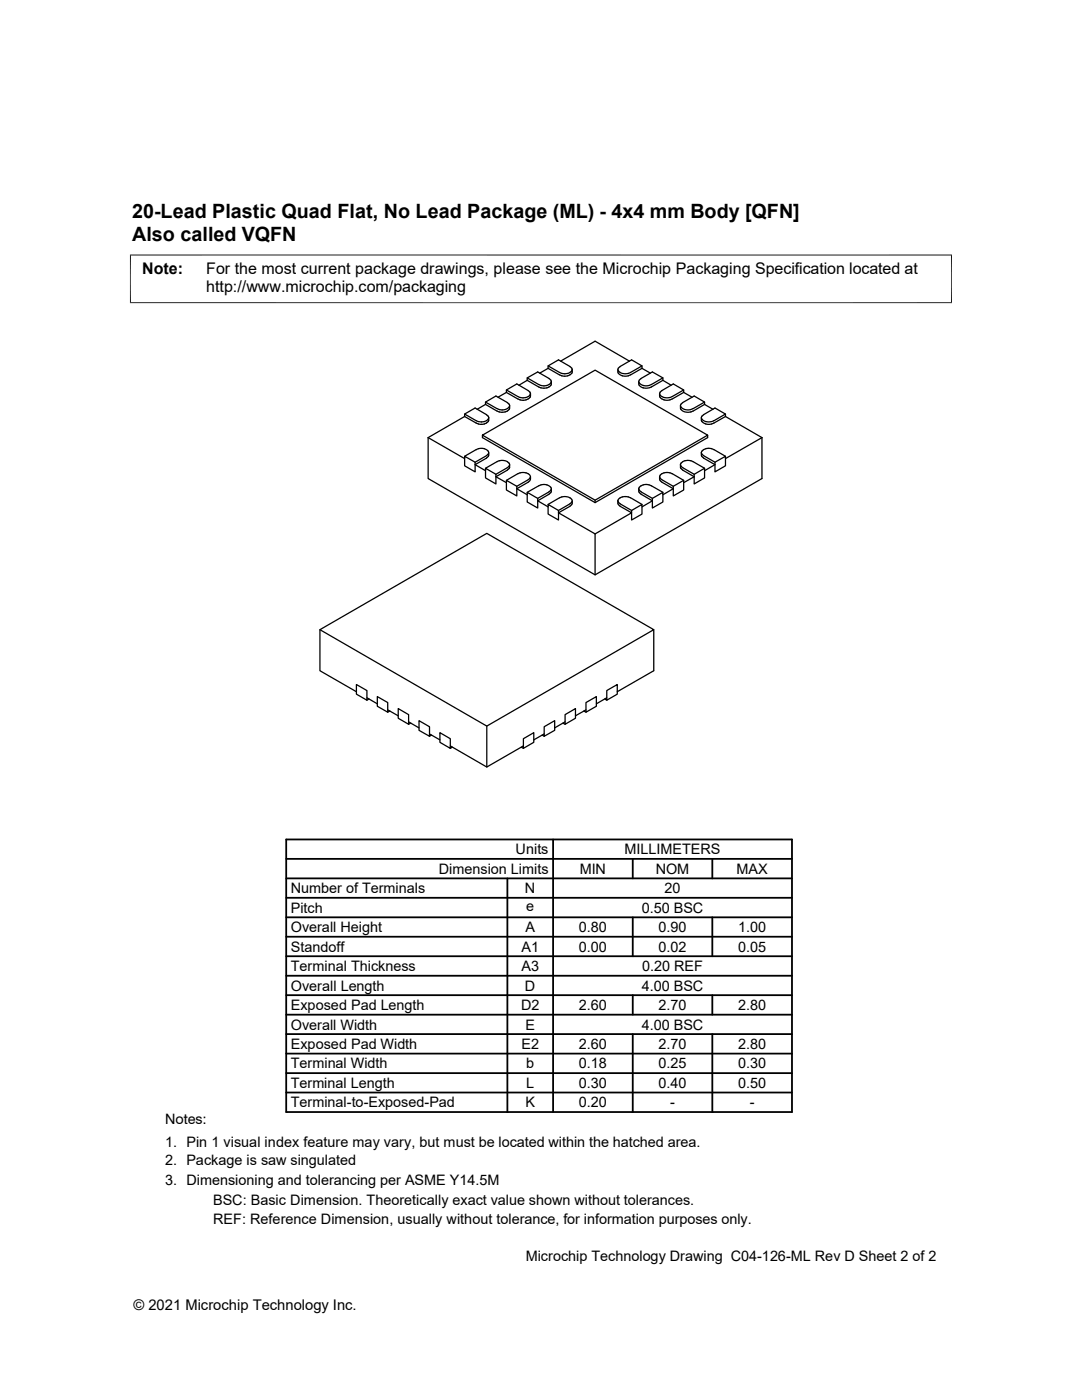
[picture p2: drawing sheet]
<svg xmlns="http://www.w3.org/2000/svg" width="216mm" height="279mm" viewBox="0 0 216 279" stroke-linecap="round" stroke-linejoin="round" font-family="sans-serif">
<g fill="none" stroke="#000" stroke-width=".25">
<path d="M101 78.3l2.3 1.3M101 77.8l2.3 1.3M101 78.3v-.5l2.1-1.2 2.5 1.5 .2 .4M101 78.3l-1.6 1M103.4 79.6l.4 .2M103.4 79.1l.4 .2M105.2 75.9l2.6 1.5h1.3M105.2 75.9l-1.7 1M105.2 75.4l2.3 1.4M105.8 78.5l-.1 .3a1.58 1.58 0 0 1-1.2 .6l-.7-.1M105.9 78.5l-.1 .7-.3 .3a2.16 2.16 0 0 1-1.7 .3M107.5 76.7l.9 .3 .7-.1"/>
<path d="M109.4 73.5l2.3 1.3M109.4 73.5l-1.7 1M109.4 73l2.3 1.3M109.6 75.6l.4 .6M109.6 75.5l-2.3-1.3-2.1 1.2v.5M109.9 76.4l-.8 .5M110 76.2l-.1 .7-.8 .5M110 76.2l-.1 .3M111.7 74.8l.4 .2M111.7 74.3l.4 .2M111.9 72.1l6.8-4 6.9 4M113.3 75h-1.2"/>
<path d="M113.7 73.2l.4 .3M113.7 73.2l-2.3-1.4-2 1.2v.5M114.1 73.4l.1 .3M114.2 73.7l-.1 .8-.8 .5M114.2 73.7l-.1 .3-.3 .3a1.88 1.88 0 0 1-1.7 .2M123.3 73.7l.1 .8M123.4 73.4v.6M123.4 74.5l.8 .5M123.7 73.2l2.3-1.4 2.1 1.2v.5M123.7 73.2l-.3 .3M124.2 75h1.2M127.6 76.4l.2 .3a1.98 1.98 0 0 0 2.2 0"/>
<path d="M127.9 75.5l2.3-1.3 2.1 1.2v.5M127.9 75.6l-.4 .4 .1 .5M128.1 73.5l1.7 1M128.1 73.5l-2.8 1.5M128.1 73l-2.3 1.3a1.89 1.89 0 0 1-2.4-.3M131.6 78.5v.5M131.6 79l.1 .3 .4 .3M132.1 79.6l.4 .2M132.1 79.1l.4 .2M132.3 75.4l-2.3 1.4M132.3 75.9l1.6 1M132.3 75.9l-2.3 1.3a1.98 1.98 0 0 1-2.4-.3l-.1-.7"/>
<path d="M134.1 79.6l-.9 .3-.7-.1M134.1 79.1l-.9 .3-.7-.1M136.4 78.3l1.7 1M136.4 78.3v-.5l-2.1-1.2-2.2 1.4a.61 .61 0 0 0-.5 .6 .61 .61 0 0 0 .5 .5M136.4 78.3l-2.3 1.3M136.4 77.8l-2.3 1.3M85.4 87.3l7.3 4.2M85.4 87.3v8.2l33.3 19.2 33.3-19.2v-8.2M92.7 91.1l2.1 1.1v2l-2.1-1.2zM92.7 82.6l2.3 1.3a1.98 1.98 0 0 0 2.4-.2l.1-.3M92.7 83.1l-7.3 4.2M92.7 83.1l2.3 1.3"/>
<path d="M92.7 83.1v-.5l2.1-1.2 2.5 1.5 .2 .5M96.3 86.8l22.4-12.9 22.5 12.9-22.5 13-22.4-13v.5l22.4 13 22.5-13v-.5M96.9 93.5l2.1 1.2v1.9l-2.1-1.2zM96.9 80.7l2.3 1.3M96.9 80.2l2.3 1.4M96.9 80.7l-1.7 1M97.1 91.4l-2.3 1.3 2.1 1.2M97.1 90.9l-2.3 1.3M97.4 90.6l-.3 .3M97.4 84.1l-.2 .2a1.98 1.98 0 0 1-2.2 .1M97.4 90.6l.1-.3-.3-.5a1.98 1.98 0 0 0-2.2-.1l-2.3 1.4M97.5 90.3v.7l-.4 .4"/>
<path d="M97.5 83.4l-.1 .7M99.2 81.5l.4 .2M100.8 81.7h-1.2M101 95.9l2.1 1.1v2l-2.1-1.2zM101.2 92.2l.4 .3M101.2 80.4l.4 .3M101.3 93.3l-2.3 1.4M101.3 92.1a2.24 2.24 0 0 0-2.1 0l-2.3 1.4M101.3 80.3l-2.3-1.3-2.1 1.2v.5M101.3 93.8l-2.3 1.3 2 1.2M101.6 93.5l-.4 .3M101.6 93l-.4 .3"/>
<path d="M101.6 81.7l-.3 .3a2.12 2.12 0 0 1-2.1 0M101.6 81.2l-.8 .5M101.6 80.7l.1 .3M101.6 92.4v.6M101.7 92.7l-.1 .8M101.7 81l-.1 .7M101.7 81l-.1 .3M103.3 94.5l-2.3 1.4M103.8 94.4a1.75 1.75 0 0 1 2 .5v.3l-.2 .4-2.5 1.4M103.8 94.4l-.4 .2M105.2 98.3l2.1 1.2v1.9l-2.1-1.2zM105.9 95.1l-.1 .6-.2 .4-2.5 1.4 2.1 1.2"/>
<path d="M107.5 96.9l-2.3 1.4M109.1 96.8l.8 .5M109.1 96.8l-.7-.1-.9 .3M109.6 98.6l-2.3 1.3 2.1 1.3M109.6 98.1l-2.3 1.4M109.9 97.2l.1 .5-.4 .4M110 97.5v.7l-.4 .4M111.7 99.3l-2.3 1.4M112.1 99.2a1.76 1.76 0 0 1 2 .5v.5M112.1 99.2l-.4 .2M114.2 99.9v.6l-.3 .4-2.5 1.4 7.3 4.3M118.7 99.8v.5"/>
<path d="M123.3 99.9l.1 .8M123.3 99.9l.1 .3M123.4 99.7l-.1 .2M125.8 99.4a1.93 1.93 0 0 0-2.4 .3M125.8 99.3l2.3 1.4M127.5 97.5v.7l.4 .4M127.5 97.5l.4 .6M127.6 97.2l-.1 .3M127.9 98.6l2.3 1.3-2.1 1.3M127.9 98.1l2.3 1.4M130 97a1.93 1.93 0 0 0-2.4 .3M130 96.9l2.3 1.4"/>
<path d="M130.2 99.5l2.1-1.2v1.9l-2.1 1.2zM131.6 95.1v.5M131.6 95.6l.3 .5 2.4 1.4-2 1.2M132.5 94.4l.7-.1 .9 .3M132.5 94.4a.74 .74 0 0 0-.7 .3 .74 .74 0 0 0 .1 .9l2.4 1.4M134.1 94.5l2.3 1.4M134.3 97l2.1-1.1v1.9l-2.1 1.2zM135.8 92.7l.1 .8M135.8 81v.6l.3 .4a2 2 0 0 0 1.8 .2M135.8 92.7l.4 .6M135.9 93.5l.3 .3M136.2 93.8l2.3 1.3-2.1 1.2"/>
<path d="M136.2 80.3l2.3-1.3 2.1 1.2v.5M136.2 93.3l2.3 1.4M136.2 80.4a.63 .63 0 0 0-.4 .6 .63 .63 0 0 0 .5 .6l.4 .1M136.7 81.7h1.2M137.8 91.9l2.8 1.6M137.9 91.9a1.76 1.76 0 0 0-2.1 .6v.2M138.3 82l-.5 .2M138.3 81.5l-.5 .2M138.5 94.7l2.1-1.2v1.9l-2.1 1.2zM140 90.3v.8M140 83.4v.7M140 90.3v.3"/>
<path d="M140 90v.3M140 83.1v.6M140.1 90l.2-.2a1.98 1.98 0 0 1 2.2-.1l2.3 1.4M140.1 84.1l.2 .2a1.98 1.98 0 0 0 2.2 .1M140.1 91.1l.3 .3M140.1 90.6l.3 .3M140.1 83.1l2.6-1.7 2.1 1.2v.5M140.4 91.4l2.3 1.3-2.1 1.2M140.4 90.9l2.3 1.3M140.6 80.7l1.7 1M140.6 80.7l-2.3 1.3M140.6 80.2l-2.3 1.4"/>
<path d="M142.7 92.2l2.1-1.1v1.9l-2.1 1.2zM144.8 82.6l-2.3 1.3a1.93 1.93 0 0 1-2.4-.2M144.8 83.1l7.2 4.2M144.8 83.1l-2.3 1.3M152 87.3l-7.2 4.2M109.4 100.7l2 1.2v1.9l-2-1.2zM114.1 100.2l-2.7 1.7M118.7 106.6v8.1M123.4 100.7l.3 .3M123.4 100.2l.3 .3M123.7 101l2.3 1.3-7.3 4.3M123.7 100.5l2.3 1.4"/>
<path d="M126 101.9l2.1-1.2v1.9l-2.1 1.2zM63.8 125.7l33.3-19.3 33.4 19.3-33.4 19.2zM63.8 125.7v8.2l7.3 4.1M71.1 136.6l2.1 1.2v1.9l-2.1-1.2zM73.2 139.3l2.1 1.2M73.6 139.5l-.4 .2M75.3 139l2.1 1.2v1.9l-2.1-1.2zM120.7 139.5l.4 .2M121.1 137.8l2.1-1.2v1.9l-2.1 1.2zM121.1 139.3l-2.1 1.2M130.5 125.7v8.2l-7.3 4.1M77.4 141.7l2.1 1.2"/>
<path d="M77.8 141.9l-.4 .2M79.5 141.4l2 1.2v1.9l-2-1.2zM81.5 144.1l2.1 1.2M82 144.3l-.5 .2M83.6 143.8l2.1 1.2v1.9l-2.1-1.1zM85.7 146.5l2.1 1.2M86.1 146.7l-.4 .2M87.8 146.2l2.1 1.2v2l-2.1-1.3zM89.9 148.9l7.2 4.2 7.3-4.2M90.3 149.1l-.4 .3M97.1 144.9v8.2M104 149.1l.4 .3"/>
<path d="M104.4 147.4l2.1-1.2v1.9l-2.1 1.3zM108.2 146.7l.4 .2M108.6 145l2.1-1.2v2l-2.1 1.1zM108.6 146.5l-2.1 1.2M112.3 144.3l.5 .2M112.8 142.6l2-1.2v1.9l-2 1.2zM112.8 144.1l-2.1 1.2M116.5 141.9l.4 .2M116.9 140.2l2.1-1.2v1.9l-2.1 1.2zM116.9 141.7l-2.1 1.2"/>
</g>
<g fill="none" stroke="#000" stroke-width=".36">
<path d="M57.1 179.2h100.9M57.1 175.3h100.9M57.1 171.4h100.9M57.1 167.5h100.9v54.4h-100.9zM101.2 175.3v46.6M110.4 167.5v54.4M126.3 171.4v3.9M142.1 171.4v3.9M57.1 186.9h100.9M57.1 183.1h100.9M57.1 198.6h100.9M57.1 194.7h100.9"/>
<path d="M57.1 190.8h100.9M126.3 183.1v7.7M126.3 198.6v3.9M142.1 183.1v7.7M142.1 198.6v3.9M57.1 214.2h100.9M57.1 206.4h100.9M57.1 202.5h100.9M57.1 210.3h100.9M57.1 218h100.9M126.3 206.4v15.5M142.1 206.4v15.5"/>
</g>
<path d="M26 50.8v9.7M189.9 50.8v9.7M189.9 50.9h-164M25.9 60.4h164" fill="none" stroke="#000" stroke-width=".2"/>
<g font-size="3.9">
<text x="26.4" y="43.5">20-Lead Plastic Quad Flat, No Lead Package (ML) - 4x4 mm Body [QFN]</text>
<text x="26.4" y="48.1">Also called VQFN</text>
</g>
<g font-size="3.2">
<text x="28.4" y="54.7">Note:</text>
<text x="41.1" y="58.3">http://www.microchip.com/packaging</text>
<text x="41.1" y="54.7">For the most current package drawings, please see the Microchip Packaging Specification located at</text>
</g>
<g font-size="2.9">
<text x="102.9" y="170.5">Units</text>
<text x="124.6" y="170.5">MILLIMETERS</text>
<text x="58" y="178.3">Number of Terminals</text>
<text x="87.6" y="174.4">Dimension Limits</text>
<text x="104.8" y="178.3">N</text>
<text x="115.7" y="174.4">MIN</text>
<text x="130.8" y="174.4">NOM</text>
<text x="132.6" y="178.3">20</text>
<text x="147" y="174.4">MAX</text>
<text x="58" y="182.2">Pitch</text>
<text x="105" y="181.9">e</text>
<text x="128" y="182.2">0.50 BSC</text>
<text x="58" y="186">Overall Height</text>
<text x="58" y="189.9">Standoff</text>
<text x="104.1" y="189.9">A1</text>
<text x="104.8" y="186">A</text>
<text x="115.5" y="186">0.80</text>
<text x="115.5" y="189.9">0.00</text>
<text x="131.4" y="186">0.90</text>
<text x="131.4" y="189.9">0.02</text>
<text x="147.3" y="186">1.00</text>
<text x="147.3" y="189.9">0.05</text>
<text x="58" y="193.8">Terminal Thickness</text>
<text x="58" y="197.7">Overall Length</text>
<text x="104.1" y="193.8">A3</text>
<text x="104.8" y="197.7">D</text>
<text x="128" y="197.7">4.00 BSC</text>
<text x="128.1" y="193.8">0.20 REF</text>
<text x="58" y="201.6">Exposed Pad Length</text>
<text x="104" y="201.6">D2</text>
<text x="115.5" y="201.6">2.60</text>
<text x="131.4" y="201.6">2.70</text>
<text x="147.3" y="201.6">2.80</text>
<text x="58" y="205.5">Overall Width</text>
<text x="58" y="209.4">Exposed Pad Width</text>
<text x="104" y="209.4">E2</text>
<text x="104.8" y="205.5">E</text>
<text x="115.5" y="209.4">2.60</text>
<text x="128" y="205.5">4.00 BSC</text>
<text x="131.4" y="209.4">2.70</text>
<text x="147.3" y="209.4">2.80</text>
<text x="58" y="213.2">Terminal Width</text>
<text x="105" y="213.2">b</text>
<text x="115.5" y="213.2">0.18</text>
<text x="131.4" y="213.2">0.25</text>
<text x="147.3" y="213.2">0.30</text>
<text x="58" y="217.1">Terminal Length</text>
<text x="58" y="221">Terminal-to-Exposed-Pad</text>
<text x="104.8" y="221">K</text>
<text x="105" y="217.1">L</text>
<text x="115.5" y="217.1">0.30</text>
<text x="115.5" y="221">0.20</text>
<text x="131.4" y="217.1">0.40</text>
<text x="133.7" y="221">-</text>
<text x="147.3" y="217.1">0.50</text>
<text x="149.6" y="221">-</text>
<text x="32.9" y="224.4">Notes:</text>
<text x="32.9" y="229">1. Pin 1 visual index feature may vary, but must be located within the hatched area.</text>
<text x="32.9" y="232.6">2. Package is saw singulated</text>
<text x="32.9" y="236.6">3. Dimensioning and tolerancing per ASME Y14.5M</text>
<text x="42.5" y="244.3">REF: Reference Dimension, usually without tolerance, for information purposes only.</text>
<text x="42.5" y="240.6">BSC: Basic Dimension. Theoretically exact value shown without tolerances.</text>
<text x="104.9" y="251.7">Microchip Technology Drawing C04-126-ML Rev D Sheet 2 of 2</text>
<text x="26.6" y="261.3">© 2021 Microchip Technology Inc.</text>
</g>
</svg>
